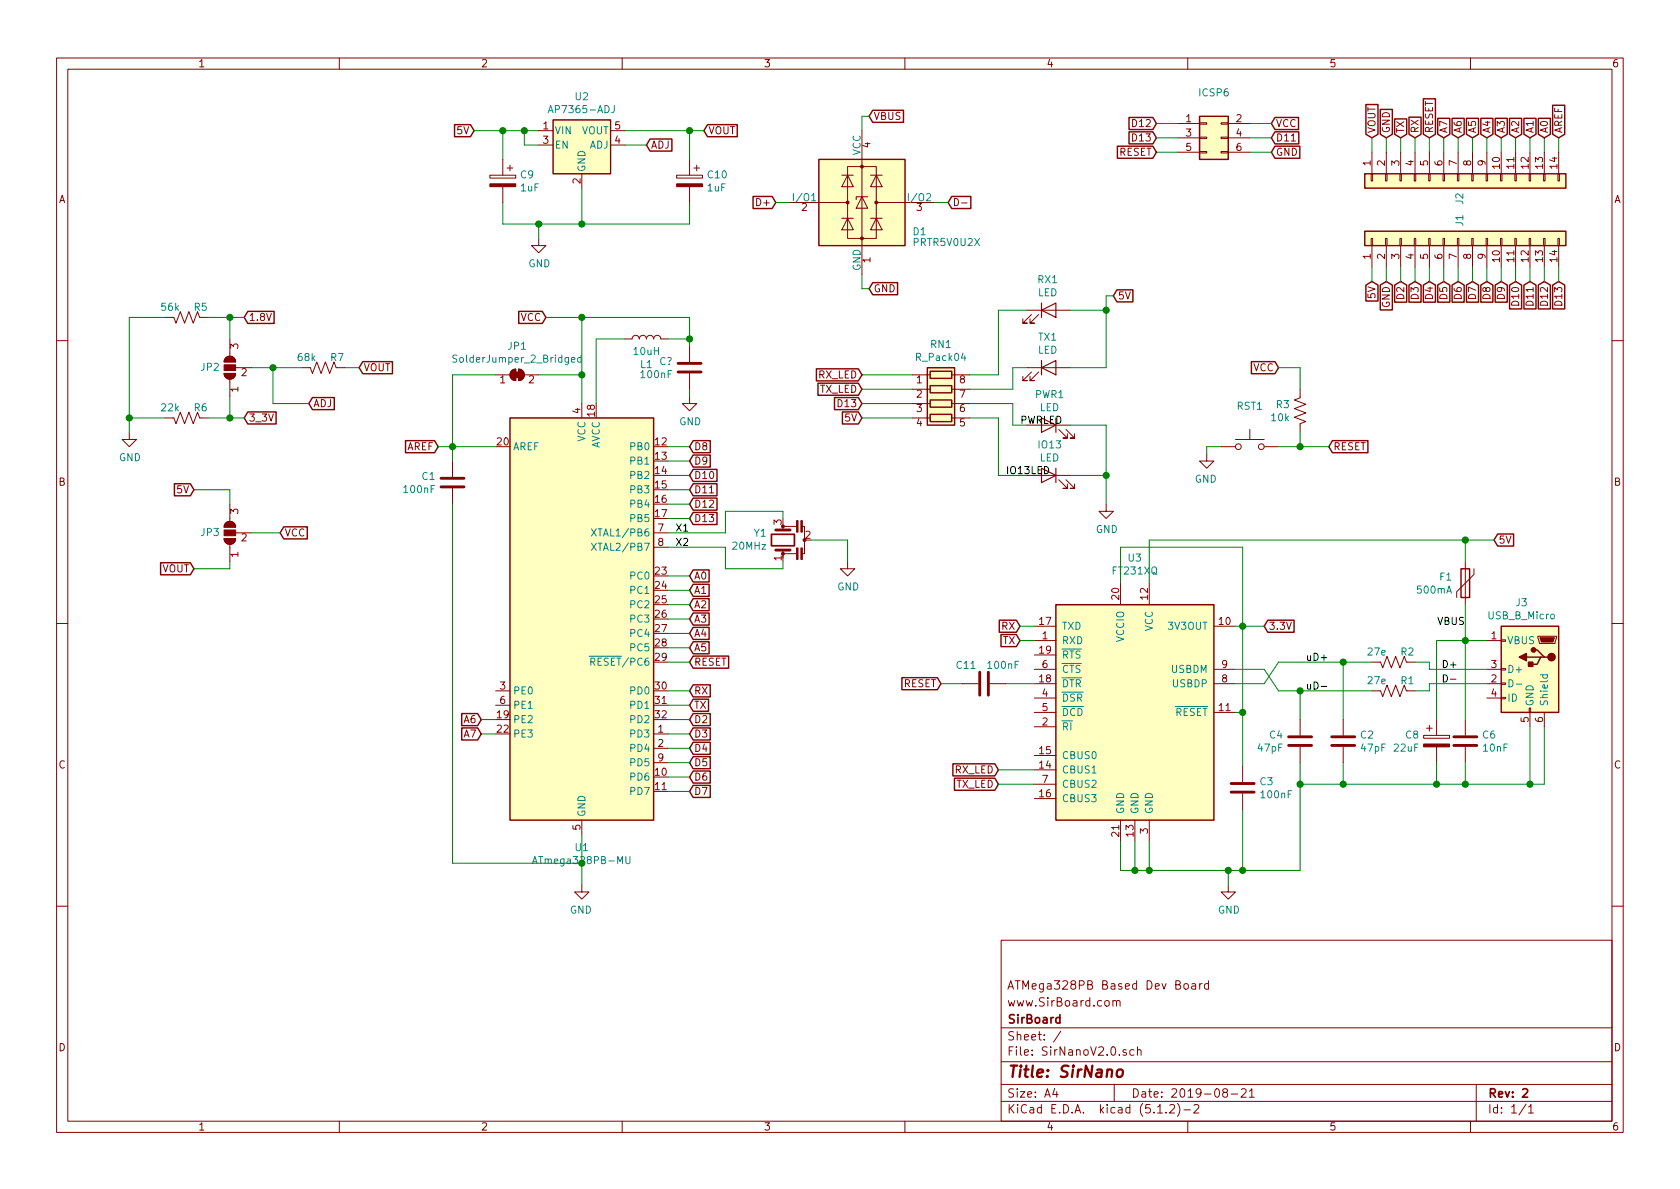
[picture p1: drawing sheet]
EESchema Schematic File Version 4
LIBS:SirNanoV2.0-cache
EELAYER 29 0
EELAYER END
$Descr A4 11693 8268
encoding utf-8
Sheet 1 1
Title "SirNano"
Date "2019-08-21"
Rev "2"
Comp "SirBoard"
Comment1 "www.SirBoard.com"
Comment2 "ATMega328PB Based Dev Board"
Comment3 ""
Comment4 ""
$EndDescr
$Comp
L Device:R_US R3
U 1 1
P 9050 2850
F 0 "R3" H 9118 2896 50  0000 L CNN
F 1 "10k" H 9118 2805 50  0000 L CNN
F 2 "Resistor_SMD:R_0603_1608Metric" V 9090 2840 50  0001 C CNN
F 3 "~" H 9050 2850 50  0001 C CNN
F 4 "C99198" H 9050 2850 50  0001 C CNN "Part"
	1    9050 2850
	-1   0    0    -1  
$EndComp
$Comp
L Device:LED RX1
U 1 1
P 7300 2150
F 0 "RX1" H 7293 2366 50  0000 C CNN
F 1 "LED" H 7293 2275 50  0000 C CNN
F 2 "LED_SMD:LED_0603_1608Metric" H 7300 2150 50  0001 C CNN
F 3 "~" H 7300 2150 50  0001 C CNN
F 4 "C205443" H 7300 2150 50  0001 C CNN "Part"
	1    7300 2150
	1    0    0    -1  
$EndComp
$Comp
L Connector_Generic:Conn_02x03_Odd_Even ICSP6
U 1 1
P 8400 950
F 0 "ICSP6" H 8450 1267 50  0000 C CNN
F 1 "Conn_02x03_Odd_Even" H 8450 1176 50  0001 C CNN
F 2 "Connector_PinHeader_2.54mm:PinHeader_2x03_P2.54mm_Vertical" H 8400 950 50  0001 C CNN
F 3 "~" H 8400 950 50  0001 C CNN
	1    8400 950 
	1    0    0    -1  
$EndComp
$Comp
L Switch:SW_Push RST1
U 1 1
P 8700 3100
F 0 "RST1" H 8700 3385 50  0000 C CNN
F 1 "SW_Push" H 8700 3294 50  0001 C CNN
F 2 "Button_Switch_SMD:SW_SPST_B3U-1000P-B" H 8700 3300 50  0001 C CNN
F 3 "~" H 8700 3300 50  0001 C CNN
F 4 "C231330" H 8700 3100 50  0001 C CNN "Part"
	1    8700 3100
	-1   0    0    -1  
$EndComp
$Comp
L Device:L L1
U 1 1
P 4500 2350
F 0 "L1" V 4319 2350 50  0000 C CNN
F 1 "10uH" V 4410 2350 50  0000 C CNN
F 2 "Inductor_SMD:L_0805_2012Metric_Pad1.15x1.40mm_HandSolder" H 4500 2350 50  0001 C CNN
F 3 "~" H 4500 2350 50  0001 C CNN
F 4 "C99366" V 4500 2350 50  0001 C CNN "Part"
	1    4500 2350
	0    1    -1   0   
$EndComp
$Comp
L Device:R_US R2
U 1 1
P 9700 4600
F 0 "R2" V 9768 4646 50  0000 L CNN
F 1 "27e" V 9768 4555 50  0000 R CNN
F 2 "Resistor_SMD:R_0603_1608Metric" V 9740 4590 50  0001 C CNN
F 3 "~" H 9700 4600 50  0001 C CNN
F 4 "C325726" V 9700 4600 50  0001 C CNN "Part"
	1    9700 4600
	0    1    -1   0   
$EndComp
$Comp
L Device:R_US R1
U 1 1
P 9700 4800
F 0 "R1" V 9768 4846 50  0000 L CNN
F 1 "27e" V 9768 4755 50  0000 R CNN
F 2 "Resistor_SMD:R_0603_1608Metric" V 9740 4790 50  0001 C CNN
F 3 "~" H 9700 4800 50  0001 C CNN
F 4 "C325726" V 9700 4800 50  0001 C CNN "Part"
	1    9700 4800
	0    1    -1   0   
$EndComp
Wire Wire Line
	9550 4600 9350 4600
Wire Wire Line
	9550 4800 9050 4800
Wire Wire Line
	9050 5000 9050 4800
Connection ~ 9050 4800
Wire Wire Line
	9350 5000 9350 4600
Connection ~ 9350 4600
Wire Wire Line
	9950 4650 9950 4600
Wire Wire Line
	9950 4600 9850 4600
Wire Wire Line
	9950 4750 9950 4800
Wire Wire Line
	9950 4800 9850 4800
$Comp
L power:GND #PWR0104
U 1 1
P 4050 6150
F 0 "#PWR0104" H 4050 5900 50  0001 C CNN
F 1 "GND" H 4055 5977 50  0000 C CNN
F 2 "" H 4050 6150 50  0001 C CNN
F 3 "" H 4050 6150 50  0001 C CNN
	1    4050 6150
	-1   0    0    -1  
$EndComp
$Comp
L power:GND #PWR0101
U 1 1
P 5900 3900
F 0 "#PWR0101" H 5900 3650 50  0001 C CNN
F 1 "GND" H 5905 3727 50  0000 C CNN
F 2 "" H 5900 3900 50  0001 C CNN
F 3 "" H 5900 3900 50  0001 C CNN
	1    5900 3900
	1    0    0    -1  
$EndComp
$Comp
L Device:LED TX1
U 1 1
P 7300 2550
F 0 "TX1" H 7293 2766 50  0000 C CNN
F 1 "LED" H 7293 2675 50  0000 C CNN
F 2 "LED_SMD:LED_0603_1608Metric" H 7300 2550 50  0001 C CNN
F 3 "~" H 7300 2550 50  0001 C CNN
F 4 "C205443" H 7300 2550 50  0001 C CNN "Part"
	1    7300 2550
	1    0    0    -1  
$EndComp
$Comp
L Device:LED PWR1
U 1 1
P 7300 2950
F 0 "PWR1" H 7293 3166 50  0000 C CNN
F 1 "LED" H 7293 3075 50  0000 C CNN
F 2 "LED_SMD:LED_0603_1608Metric" H 7300 2950 50  0001 C CNN
F 3 "~" H 7300 2950 50  0001 C CNN
F 4 "C118330" H 7300 2950 50  0001 C CNN "Part"
	1    7300 2950
	-1   0    0    -1  
$EndComp
$Comp
L Device:LED IO13
U 1 1
P 7300 3300
F 0 "IO13" H 7293 3516 50  0000 C CNN
F 1 "LED" H 7293 3425 50  0000 C CNN
F 2 "LED_SMD:LED_0603_1608Metric" H 7300 3300 50  0001 C CNN
F 3 "~" H 7300 3300 50  0001 C CNN
F 4 "C193191" H 7300 3300 50  0001 C CNN "Part"
	1    7300 3300
	-1   0    0    -1  
$EndComp
Wire Wire Line
	6750 2600 6950 2600
Wire Wire Line
	6950 2600 6950 2150
Wire Wire Line
	6950 2150 7150 2150
Wire Wire Line
	6750 2700 7050 2700
Wire Wire Line
	7050 2700 7050 2550
Wire Wire Line
	7050 2550 7150 2550
Wire Wire Line
	6750 2800 7050 2800
Wire Wire Line
	7050 2800 7050 2950
Wire Wire Line
	7050 2950 7150 2950
Wire Wire Line
	6750 2900 6950 2900
Wire Wire Line
	6950 2900 6950 3300
Wire Wire Line
	6950 3300 7150 3300
Wire Wire Line
	7450 2150 7700 2150
Wire Wire Line
	7700 3300 7450 3300
Wire Wire Line
	7450 2950 7700 2950
Wire Wire Line
	7700 2950 7700 3300
Wire Wire Line
	7450 2550 7700 2550
$Comp
L Device:Polyfuse F1
U 1 1
P 10200 4050
F 0 "F1" H 10288 4096 50  0000 L CNN
F 1 "500mA" H 10288 4005 50  0000 L CNN
F 2 "Resistor_SMD:R_1206_3216Metric" H 10250 3850 50  0001 L CNN
F 3 "~" H 10200 4050 50  0001 C CNN
F 4 "C89657" H 10200 4050 50  0001 C CNN "Part"
	1    10200 4050
	-1   0    0    -1  
$EndComp
$Comp
L Device:CP C8
U 1 1
P 10000 5150
F 0 "C8" H 9882 5196 50  0000 R CNN
F 1 "22uF" H 9882 5105 50  0000 R CNN
F 2 "Capacitor_Tantalum_SMD:CP_EIA-3216-12_Kemet-S" H 10038 5000 50  0001 C CNN
F 3 "~" H 10000 5150 50  0001 C CNN
F 4 "C122643" H 10000 5150 50  0001 C CNN "Part"
	1    10000 5150
	1    0    0    -1  
$EndComp
$Comp
L power:GND #PWR0106
U 1 1
P 7700 3500
F 0 "#PWR0106" H 7700 3250 50  0001 C CNN
F 1 "GND" H 7705 3327 50  0000 C CNN
F 2 "" H 7700 3500 50  0001 C CNN
F 3 "" H 7700 3500 50  0001 C CNN
	1    7700 3500
	1    0    0    -1  
$EndComp
Text Label 10150 4750 2    50   ~ 0
D-
Text Label 9250 4600 2    50   ~ 0
uD+
Text Label 9250 4800 2    50   ~ 0
uD-
Text Label 10200 4350 2    50   ~ 0
VBUS
Text Label 4800 3700 2    50   ~ 0
X1
Text Label 4800 3800 2    50   ~ 0
X2
Text Label 7100 2950 0    50   ~ 0
PWRLED
Text Label 7000 3300 0    50   ~ 0
IO13LED
Wire Wire Line
	4050 2800 4050 2600
Wire Wire Line
	4150 2350 4350 2350
$Comp
L Jumper:SolderJumper_2_Bridged JP1
U 1 1
P 3600 2600
F 0 "JP1" H 3600 2803 50  0000 C CNN
F 1 "SolderJumper_2_Bridged" H 3600 2713 50  0000 C CNN
F 2 "Jumper:SolderJumper-2_P1.3mm_Bridged_RoundedPad1.0x1.5mm" H 3600 2600 50  0001 C CNN
F 3 "~" H 3600 2600 50  0001 C CNN
	1    3600 2600
	1    0    0    -1  
$EndComp
Wire Wire Line
	3750 2600 4050 2600
$Comp
L Device:C C1
U 1 1
P 3150 3350
F 0 "C1" H 3265 3396 50  0000 L CNN
F 1 "100nF" H 3265 3305 50  0000 L CNN
F 2 "Capacitor_SMD:C_0603_1608Metric" H 3188 3200 50  0001 C CNN
F 3 "~" H 3150 3350 50  0001 C CNN
F 4 "C42998" H 3150 3350 50  0001 C CNN "Part"
	1    3150 3350
	-1   0    0    -1  
$EndComp
Wire Wire Line
	9050 3000 9050 3100
$Comp
L MCU_Microchip_ATmega:ATmega328PB-MU U1
U 1 1
P 4050 4300
F 0 "U1" H 4050 2712 50  0000 C CNN
F 1 "ATmega328PB-MU" H 4050 2622 50  0000 C CNN
F 2 "Package_DFN_QFN:QFN-32-1EP_5x5mm_P0.5mm_EP3.1x3.1mm" H 4050 4300 50  0001 C CIN
F 3 "http://ww1.microchip.com/downloads/en/DeviceDoc/40001906C.pdf" H 4050 4300 50  0001 C CNN
F 4 "177-3693" H 4050 4300 50  0001 C CNN "Part"
	1    4050 4300
	1    0    0    -1  
$EndComp
Wire Wire Line
	3150 3200 3150 3100
Wire Wire Line
	3150 2600 3450 2600
Wire Wire Line
	3450 3100 3150 3100
Connection ~ 3150 3100
Wire Wire Line
	3150 3100 3150 2600
$Comp
L Interface_USB:FT231XQ U3
U 1 1
P 7900 4950
F 0 "U3" H 7900 6028 50  0000 C CNN
F 1 "FT231XQ" H 7900 5938 50  0000 C CNN
F 2 "Package_DFN_QFN:QFN-20-1EP_4x4mm_P0.5mm_EP2.5x2.5mm" H 8400 4100 50  0001 C CNN
F 3 "http://www.ftdichip.com/Products/ICs/FT231X.html" H 7900 4950 50  0001 C CNN
F 4 "757-0045" H 7900 4950 50  0001 C CNN "Part"
	1    7900 4950
	-1   0    0    -1  
$EndComp
$Comp
L Device:C C4
U 1 1
P 9050 5150
F 0 "C4" H 9165 5196 50  0000 L CNN
F 1 "47pF" H 9165 5105 50  0000 L CNN
F 2 "Capacitor_SMD:C_0603_1608Metric" H 9088 5000 50  0001 C CNN
F 3 "~" H 9050 5150 50  0001 C CNN
F 4 "C105622" H 9050 5150 50  0001 C CNN "Part"
	1    9050 5150
	-1   0    0    -1  
$EndComp
$Comp
L Connector:USB_B_Micro J3
U 1 1
P 10650 4650
F 0 "J3" H 10707 5117 50  0000 C CNN
F 1 "USB_B_Micro" H 10707 5026 50  0000 C CNN
F 2 "Connector_USB:USB_Micro-B_Molex_47346-0001" H 10800 4600 50  0001 C CNN
F 3 "~" H 10800 4600 50  0001 C CNN
F 4 "C132560" H 10650 4650 50  0001 C CNN "Part"
	1    10650 4650
	-1   0    0    -1  
$EndComp
Wire Wire Line
	10000 4450 10000 5000
$Comp
L Device:C C6
U 1 1
P 10200 5150
F 0 "C6" H 10315 5196 50  0000 L CNN
F 1 "10nF" H 10315 5105 50  0000 L CNN
F 2 "Capacitor_SMD:C_0603_1608Metric" H 10238 5000 50  0001 C CNN
F 3 "~" H 10200 5150 50  0001 C CNN
F 4 "C100042" H 10200 5150 50  0001 C CNN "Part"
	1    10200 5150
	1    0    0    -1  
$EndComp
Text Label 10150 4650 2    50   ~ 0
D+
Wire Wire Line
	10000 4450 10200 4450
Wire Wire Line
	9950 4650 10350 4650
Wire Wire Line
	9950 4750 10350 4750
Wire Wire Line
	10200 5000 10200 4450
Connection ~ 10200 4450
Wire Wire Line
	10200 4450 10350 4450
Wire Wire Line
	9050 5300 9050 5450
Wire Wire Line
	9050 5450 9350 5450
Wire Wire Line
	10200 5450 10200 5300
Wire Wire Line
	10000 5300 10000 5450
Connection ~ 10000 5450
Wire Wire Line
	10000 5450 10200 5450
Wire Wire Line
	9350 5300 9350 5450
Connection ~ 9350 5450
Wire Wire Line
	9350 5450 10000 5450
Wire Wire Line
	10650 5050 10650 5450
Wire Wire Line
	10650 5450 10200 5450
Connection ~ 10200 5450
Wire Wire Line
	10750 5050 10750 5450
Wire Wire Line
	10750 5450 10650 5450
Connection ~ 10650 5450
Wire Wire Line
	10200 4200 10200 4450
Wire Wire Line
	7800 5850 7800 6050
Wire Wire Line
	7800 6050 7900 6050
Wire Wire Line
	9050 6050 9050 5450
Connection ~ 9050 5450
Wire Wire Line
	7900 5850 7900 6050
Connection ~ 7900 6050
Wire Wire Line
	7900 6050 8000 6050
Wire Wire Line
	8000 5850 8000 6050
Connection ~ 8000 6050
Wire Wire Line
	8000 6050 8550 6050
Wire Wire Line
	8600 4650 8800 4650
Wire Wire Line
	8800 4650 8900 4800
Wire Wire Line
	8900 4800 9050 4800
Wire Wire Line
	8600 4750 8800 4750
Wire Wire Line
	8800 4750 8900 4600
Wire Wire Line
	8900 4600 9350 4600
Wire Wire Line
	4050 5800 4050 6000
Connection ~ 7700 3300
Text GLabel 6000 2700 0    50   Input ~ 0
TX_LED
Wire Wire Line
	6000 2700 6350 2700
Text GLabel 6950 5350 0    50   Input ~ 0
RX_LED
Wire Wire Line
	6950 5350 7200 5350
Text GLabel 6950 5450 0    50   Input ~ 0
TX_LED
Wire Wire Line
	6950 5450 7200 5450
$Comp
L Connector_Generic:Conn_01x14 J2
U 1 1
P 10150 1250
F 0 "J2" H 10229 1242 50  0000 L CNN
F 1 "Conn_01x14" H 10229 1152 50  0001 L CNN
F 2 "Connector_PinHeader_2.54mm:PinHeader_1x14_P2.54mm_Vertical" H 10150 1250 50  0001 C CNN
F 3 "~" H 10150 1250 50  0001 C CNN
	1    10150 1250
	0    -1   1    0   
$EndComp
$Comp
L Connector_Generic:Conn_01x14 J1
U 1 1
P 10150 1650
F 0 "J1" H 10229 1642 50  0000 L CNN
F 1 "Conn_01x14" H 10229 1552 50  0001 L CNN
F 2 "Connector_PinHeader_2.54mm:PinHeader_1x14_P2.54mm_Vertical" H 10150 1650 50  0001 C CNN
F 3 "~" H 10150 1650 50  0001 C CNN
	1    10150 1650
	0    -1   -1   0   
$EndComp
Text GLabel 4800 4000 2    50   Input ~ 0
A0
Text GLabel 4800 4100 2    50   Input ~ 0
A1
Text GLabel 4800 4200 2    50   Input ~ 0
A2
Text GLabel 4800 4300 2    50   Input ~ 0
A3
Text GLabel 4800 4400 2    50   Input ~ 0
A4
Text GLabel 4800 4500 2    50   Input ~ 0
A5
Wire Wire Line
	4800 4500 4650 4500
Wire Wire Line
	4800 4400 4650 4400
Wire Wire Line
	4800 4300 4650 4300
Wire Wire Line
	4800 4200 4650 4200
Wire Wire Line
	4800 4100 4650 4100
Wire Wire Line
	4800 4000 4650 4000
Text GLabel 3350 5000 0    50   Input ~ 0
A6
Text GLabel 3350 5100 0    50   Input ~ 0
A7
Wire Wire Line
	3350 5000 3450 5000
Wire Wire Line
	3450 5100 3350 5100
Text GLabel 10650 950  1    50   Input ~ 0
A1
Text GLabel 10550 950  1    50   Input ~ 0
A2
Text GLabel 10450 950  1    50   Input ~ 0
A3
Text GLabel 10350 950  1    50   Input ~ 0
A4
Text GLabel 10250 950  1    50   Input ~ 0
A5
Text GLabel 10150 950  1    50   Input ~ 0
A6
Text GLabel 10050 950  1    50   Input ~ 0
A7
Wire Wire Line
	10750 1050 10750 950 
Wire Wire Line
	10650 950  10650 1050
Wire Wire Line
	10550 1050 10550 950 
Wire Wire Line
	10450 950  10450 1050
Wire Wire Line
	10350 1050 10350 950 
Wire Wire Line
	10250 950  10250 1050
Wire Wire Line
	10150 1050 10150 950 
Wire Wire Line
	10050 1050 10050 950 
Text GLabel 9550 950  1    50   Input ~ 0
VOUT
Wire Wire Line
	9550 1050 9550 950 
Wire Wire Line
	3150 3500 3150 6000
Wire Wire Line
	3150 6000 4050 6000
Connection ~ 4050 6000
Wire Wire Line
	4050 6000 4050 6150
Text GLabel 9950 950  1    50   Input ~ 0
RESET
$Comp
L power:GND #PWR0103
U 1 1
P 8550 6150
F 0 "#PWR0103" H 8550 5900 50  0001 C CNN
F 1 "GND" H 8555 5977 50  0000 C CNN
F 2 "" H 8550 6150 50  0001 C CNN
F 3 "" H 8550 6150 50  0001 C CNN
	1    8550 6150
	1    0    0    -1  
$EndComp
Wire Wire Line
	8550 6150 8550 6050
Connection ~ 8550 6050
Wire Wire Line
	8550 6050 8650 6050
Wire Wire Line
	7200 4750 7000 4750
Wire Wire Line
	8000 4050 8000 3750
Wire Wire Line
	8000 3750 10200 3750
Wire Wire Line
	10200 3750 10200 3900
Wire Wire Line
	7800 4050 7800 3800
Wire Wire Line
	7800 3800 8650 3800
Wire Wire Line
	8650 3800 8650 4350
Wire Wire Line
	8650 4350 8600 4350
Wire Wire Line
	4800 3300 4650 3300
Wire Wire Line
	4800 3200 4650 3200
Wire Wire Line
	4800 3100 4650 3100
Wire Wire Line
	4650 3800 5050 3800
Wire Wire Line
	8200 1050 8050 1050
Text GLabel 8050 850  0    50   Input ~ 0
D12
Text GLabel 8050 950  0    50   Input ~ 0
D13
Text GLabel 8850 950  2    50   Input ~ 0
D11
Wire Wire Line
	8850 950  8700 950 
Wire Wire Line
	8200 950  8050 950 
Wire Wire Line
	8050 850  8200 850 
Wire Wire Line
	4150 2800 4150 2350
$Comp
L power:GND #PWR0105
U 1 1
P 4800 2750
F 0 "#PWR0105" H 4800 2500 50  0001 C CNN
F 1 "GND" H 4805 2577 50  0000 C CNN
F 2 "" H 4800 2750 50  0001 C CNN
F 3 "" H 4800 2750 50  0001 C CNN
	1    4800 2750
	1    0    0    -1  
$EndComp
Text GLabel 6000 2800 0    50   Input ~ 0
D13
Text GLabel 6000 2900 0    50   Input ~ 0
5V
Wire Wire Line
	6000 2800 6350 2800
Wire Wire Line
	6000 2900 6350 2900
Wire Wire Line
	4800 1100 4800 900 
Wire Wire Line
	4800 900  4350 900 
Wire Wire Line
	3750 900  3650 900 
Wire Wire Line
	3500 900  3500 1100
Wire Wire Line
	4050 1300 4050 1550
Wire Wire Line
	4050 1550 4800 1550
Connection ~ 10200 3750
Wire Wire Line
	3750 1000 3650 1000
Wire Wire Line
	3650 1000 3650 900 
Connection ~ 3650 900 
Wire Wire Line
	3650 900  3500 900 
$Comp
L Device:Resonator Y1
U 1 1
P 5450 3750
F 0 "Y1" V 5495 3860 50  0000 L CNN
F 1 "20MHz" V 5405 3860 50  0000 L CNN
F 2 "Crystal:Resonator_SMD_muRata_CSTxExxV-3Pin_3.0x1.1mm" H 5425 3750 50  0001 C CNN
F 3 "~" H 5425 3750 50  0001 C CNN
F 4 "C91586" V 5450 3750 50  0001 C CNN "Part"
	1    5450 3750
	0    -1   -1   0   
$EndComp
Wire Wire Line
	5450 3600 5450 3550
Wire Wire Line
	5450 3550 5050 3550
Wire Wire Line
	5050 3550 5050 3700
Wire Wire Line
	5050 3800 5050 3950
Wire Wire Line
	5050 3950 5450 3950
Wire Wire Line
	5450 3950 5450 3900
Wire Wire Line
	5650 3750 5900 3750
Wire Wire Line
	5900 3750 5900 3900
$Comp
L Device:C C2
U 1 1
P 9350 5150
F 0 "C2" H 9465 5196 50  0000 L CNN
F 1 "47pF" H 9465 5105 50  0000 L CNN
F 2 "Capacitor_SMD:C_0603_1608Metric" H 9388 5000 50  0001 C CNN
F 3 "~" H 9350 5150 50  0001 C CNN
F 4 "C105622" H 9350 5150 50  0001 C CNN "Part"
	1    9350 5150
	1    0    0    -1  
$EndComp
Text GLabel 8800 4350 2    50   Input ~ 0
3.3V
Wire Wire Line
	8800 4350 8650 4350
Connection ~ 8650 4350
Text GLabel 9550 1950 3    50   Input ~ 0
5V
Text GLabel 7750 2050 2    50   Input ~ 0
5V
Wire Wire Line
	7750 2050 7700 2050
Wire Wire Line
	7700 2050 7700 2150
Connection ~ 7700 2150
Wire Wire Line
	7700 2150 7700 2550
Text GLabel 10400 3750 2    50   Input ~ 0
5V
Text GLabel 10850 950  1    50   Input ~ 0
AREF
Text GLabel 10750 950  1    50   Input ~ 0
A0
Text GLabel 3050 3100 0    50   Input ~ 0
AREF
Wire Wire Line
	3150 3100 3050 3100
Wire Wire Line
	10850 950  10850 1050
Wire Wire Line
	9550 1850 9550 1950
Wire Wire Line
	7700 3300 7700 3500
Wire Wire Line
	9950 1050 9950 950 
$Comp
L power:GND #PWR0102
U 1 1
P 8400 3150
F 0 "#PWR0102" H 8400 2900 50  0001 C CNN
F 1 "GND" H 8405 2977 50  0000 C CNN
F 2 "" H 8400 3150 50  0001 C CNN
F 3 "" H 8400 3150 50  0001 C CNN
	1    8400 3150
	-1   0    0    -1  
$EndComp
Text GLabel 8900 2550 0    50   Input ~ 0
VCC
Text GLabel 9250 3100 2    50   Input ~ 0
RESET
Wire Wire Line
	9250 3100 9050 3100
Connection ~ 9050 3100
Wire Wire Line
	9050 2700 9050 2550
Wire Wire Line
	9050 2550 8900 2550
Wire Wire Line
	8500 3100 8400 3100
Wire Wire Line
	8400 3100 8400 3150
Text GLabel 4800 4800 2    50   Input ~ 0
RX
Text GLabel 4800 4900 2    50   Input ~ 0
TX
Text GLabel 4800 5000 2    50   Input ~ 0
D2
Text GLabel 4800 5100 2    50   Input ~ 0
D3
Text GLabel 4800 5200 2    50   Input ~ 0
D4
Text GLabel 4800 5300 2    50   Input ~ 0
D5
Text GLabel 4800 5400 2    50   Input ~ 0
D6
Text GLabel 4800 5500 2    50   Input ~ 0
D7
Text GLabel 9850 950  1    50   Input ~ 0
RX
Text GLabel 9750 950  1    50   Input ~ 0
TX
Text GLabel 9750 1950 3    50   Input ~ 0
D2
Text GLabel 9850 1950 3    50   Input ~ 0
D3
Text GLabel 9950 1950 3    50   Input ~ 0
D4
Text GLabel 10050 1950 3    50   Input ~ 0
D5
Text GLabel 10150 1950 3    50   Input ~ 0
D6
Text GLabel 10250 1950 3    50   Input ~ 0
D7
Text GLabel 10850 1950 3    50   Input ~ 0
D13
Text GLabel 10750 1950 3    50   Input ~ 0
D12
Text GLabel 10650 1950 3    50   Input ~ 0
D11
Text GLabel 10550 1950 3    50   Input ~ 0
D10
Text GLabel 10450 1950 3    50   Input ~ 0
D9
Text GLabel 10350 1950 3    50   Input ~ 0
D8
Wire Wire Line
	9850 1950 9850 1850
Wire Wire Line
	9950 1850 9950 1950
Wire Wire Line
	10050 1950 10050 1850
Wire Wire Line
	10150 1850 10150 1950
Wire Wire Line
	10250 1950 10250 1850
Wire Wire Line
	10350 1850 10350 1950
Wire Wire Line
	10450 1950 10450 1850
Wire Wire Line
	10550 1950 10550 1850
Wire Wire Line
	10750 1950 10750 1850
Wire Wire Line
	10850 1950 10850 1850
Wire Wire Line
	9750 950  9750 1050
Wire Wire Line
	9750 1850 9750 1950
Wire Wire Line
	9850 950  9850 1050
Wire Wire Line
	10650 1950 10650 1850
Wire Wire Line
	4650 4800 4800 4800
Wire Wire Line
	4800 4900 4650 4900
Wire Wire Line
	4650 5000 4800 5000
Wire Wire Line
	4650 5100 4800 5100
Wire Wire Line
	4800 5200 4650 5200
Wire Wire Line
	4650 5300 4800 5300
Wire Wire Line
	4650 5400 4800 5400
Wire Wire Line
	4800 5500 4650 5500
Text GLabel 7100 4350 0    50   Input ~ 0
RX
Text GLabel 7100 4450 0    50   Input ~ 0
TX
Wire Wire Line
	7100 4350 7200 4350
Wire Wire Line
	7100 4450 7200 4450
Text GLabel 4800 4600 2    50   Input ~ 0
RESET
Text GLabel 6550 4750 0    50   Input ~ 0
RESET
Wire Wire Line
	6700 4750 6550 4750
Wire Wire Line
	4800 4600 4650 4600
Text GLabel 4800 3600 2    50   Input ~ 0
D13
Text GLabel 4800 3500 2    50   Input ~ 0
D12
Text GLabel 4800 3400 2    50   Input ~ 0
D11
Text GLabel 4800 3300 2    50   Input ~ 0
D10
Text GLabel 4800 3200 2    50   Input ~ 0
D9
Text GLabel 4800 3100 2    50   Input ~ 0
D8
Wire Wire Line
	4650 3700 5050 3700
Wire Wire Line
	4800 3600 4650 3600
Wire Wire Line
	4800 3500 4650 3500
Wire Wire Line
	4800 3400 4650 3400
Text GLabel 8050 1050 0    50   Input ~ 0
RESET
Text GLabel 8850 1050 2    50   Input ~ 0
GND
Wire Wire Line
	8700 1050 8850 1050
Text GLabel 8850 850  2    50   Input ~ 0
VCC
Wire Wire Line
	8850 850  8700 850 
Text GLabel 5400 1400 0    50   Input ~ 0
D+
Text GLabel 6600 1400 2    50   Input ~ 0
D-
Wire Wire Line
	6600 1400 6500 1400
Wire Wire Line
	5400 1400 5500 1400
Text GLabel 6050 2000 2    50   Input ~ 0
GND
Wire Wire Line
	6050 2000 6000 2000
Wire Wire Line
	6000 2000 6000 1900
Wire Wire Line
	10400 3750 10200 3750
Text GLabel 6050 800  2    50   Input ~ 0
VBUS
Wire Wire Line
	6050 800  6000 800 
Wire Wire Line
	6000 800  6000 900 
$Comp
L Regulator_Linear:AP2204K-ADJ U2
U 1 1
P 4050 1000
F 0 "U2" H 4050 1340 50  0000 C CNN
F 1 "AP7365-ADJ" H 4050 1250 50  0000 C CNN
F 2 "Package_TO_SOT_SMD:SOT-23-5" H 4050 1325 50  0001 C CNN
F 3 "https://www.diodes.com/assets/Datasheets/AP2204.pdf" H 4050 1100 50  0001 C CNN
F 4 "C264087" H 4050 1000 50  0001 C CNN "Part"
	1    4050 1000
	1    0    0    -1  
$EndComp
$Comp
L Device:R_US R5
U 1 1
P 1300 2200
F 0 "R5" V 1368 2246 50  0000 L CNN
F 1 "56k" V 1368 2155 50  0000 R CNN
F 2 "Resistor_SMD:R_0603_1608Metric" V 1340 2190 50  0001 C CNN
F 3 "~" H 1300 2200 50  0001 C CNN
F 4 "C304766" V 1300 2200 50  0001 C CNN "Part"
	1    1300 2200
	0    1    -1   0   
$EndComp
Connection ~ 4050 1550
Wire Wire Line
	3500 1400 3500 1550
Wire Wire Line
	3500 1550 3750 1550
Wire Wire Line
	4800 1400 4800 1550
Text GLabel 4500 1000 2    50   Input ~ 0
ADJ
Wire Wire Line
	4500 1000 4350 1000
Wire Wire Line
	4800 2350 4650 2350
Wire Wire Line
	4800 2700 4800 2750
$Comp
L power:GND #PWR0107
U 1 1
P 3750 1650
F 0 "#PWR0107" H 3750 1400 50  0001 C CNN
F 1 "GND" H 3755 1477 50  0000 C CNN
F 2 "" H 3750 1650 50  0001 C CNN
F 3 "" H 3750 1650 50  0001 C CNN
	1    3750 1650
	1    0    0    -1  
$EndComp
Wire Wire Line
	3750 1650 3750 1550
Connection ~ 3750 1550
Wire Wire Line
	3750 1550 4050 1550
Wire Wire Line
	8900 3100 9050 3100
Text GLabel 4900 900  2    50   Input ~ 0
VOUT
Wire Wire Line
	4900 900  4800 900 
Connection ~ 4800 900 
Text GLabel 3300 900  0    50   Input ~ 0
5V
Wire Wire Line
	3300 900  3500 900 
$Comp
L Device:R_US R6
U 1 1
P 1300 2900
F 0 "R6" V 1368 2946 50  0000 L CNN
F 1 "22k" V 1368 2855 50  0000 R CNN
F 2 "Resistor_SMD:R_0603_1608Metric" V 1340 2890 50  0001 C CNN
F 3 "~" H 1300 2900 50  0001 C CNN
F 4 "C103426" V 1300 2900 50  0001 C CNN "Part"
	1    1300 2900
	0    1    -1   0   
$EndComp
$Comp
L Device:R_US R7
U 1 1
P 2250 2550
F 0 "R7" V 2318 2596 50  0000 L CNN
F 1 "68k" V 2318 2505 50  0000 R CNN
F 2 "Resistor_SMD:R_0603_1608Metric" V 2290 2540 50  0001 C CNN
F 3 "~" H 2250 2550 50  0001 C CNN
F 4 "C163436" V 2250 2550 50  0001 C CNN "Part"
	1    2250 2550
	0    1    -1   0   
$EndComp
Wire Wire Line
	1750 2550 1900 2550
Wire Wire Line
	1600 2350 1600 2200
Wire Wire Line
	1600 2200 1450 2200
Wire Wire Line
	1600 2750 1600 2900
Wire Wire Line
	1600 2900 1450 2900
Text GLabel 2500 2550 2    50   Input ~ 0
VOUT
Text GLabel 2150 2800 2    50   Input ~ 0
ADJ
$Comp
L power:GND #PWR0108
U 1 1
P 900 3000
F 0 "#PWR0108" H 900 2750 50  0001 C CNN
F 1 "GND" H 905 2827 50  0000 C CNN
F 2 "" H 900 3000 50  0001 C CNN
F 3 "" H 900 3000 50  0001 C CNN
	1    900  3000
	1    0    0    -1  
$EndComp
Wire Wire Line
	1150 2900 900  2900
Wire Wire Line
	900  2900 900  3000
Wire Wire Line
	1150 2200 900  2200
Wire Wire Line
	900  2200 900  2900
Connection ~ 900  2900
Wire Wire Line
	2400 2550 2500 2550
Wire Wire Line
	1900 2800 1900 2550
Connection ~ 1900 2550
Wire Wire Line
	1900 2550 2100 2550
Wire Wire Line
	1900 2800 2150 2800
Text GLabel 1950 3700 2    50   Input ~ 0
VCC
Text GLabel 1350 3400 0    50   Input ~ 0
5V
Text GLabel 1350 3950 0    50   Input ~ 0
VOUT
Wire Wire Line
	1350 3400 1600 3400
Wire Wire Line
	1600 3400 1600 3500
Wire Wire Line
	1350 3950 1600 3950
Wire Wire Line
	1600 3950 1600 3900
Wire Wire Line
	4800 2350 4800 2400
Wire Wire Line
	4800 2350 4800 2200
Wire Wire Line
	4800 2200 4050 2200
Wire Wire Line
	4050 2200 4050 2600
Connection ~ 4800 2350
Connection ~ 4050 2600
Text GLabel 3800 2200 0    50   Input ~ 0
VCC
Wire Wire Line
	3800 2200 4050 2200
Connection ~ 4050 2200
$Comp
L Jumper:SolderJumper_3_Open JP3
U 1 1
P 1600 3700
F 0 "JP3" V 1600 3767 50  0000 L CNN
F 1 "SolderJumper_3_Open" V 1645 3767 50  0001 L CNN
F 2 "Jumper:SolderJumper-3_P1.3mm_Open_RoundedPad1.0x1.5mm" H 1600 3700 50  0001 C CNN
F 3 "~" H 1600 3700 50  0001 C CNN
	1    1600 3700
	0    -1   -1   0   
$EndComp
Wire Wire Line
	1750 3700 1950 3700
$Comp
L Jumper:SolderJumper_3_Open JP2
U 1 1
P 1600 2550
F 0 "JP2" V 1600 2617 50  0000 L CNN
F 1 "SolderJumper_3_Open" V 1645 2617 50  0001 L CNN
F 2 "Jumper:SolderJumper-3_P1.3mm_Open_RoundedPad1.0x1.5mm" H 1600 2550 50  0001 C CNN
F 3 "~" H 1600 2550 50  0001 C CNN
	1    1600 2550
	0    -1   -1   0   
$EndComp
Wire Wire Line
	6000 2600 6350 2600
Text GLabel 6000 2600 0    50   Input ~ 0
RX_LED
Connection ~ 3500 900 
Text GLabel 9650 950  1    50   Input ~ 0
GND
Wire Wire Line
	9650 1050 9650 950 
Text GLabel 9650 1950 3    50   Input ~ 0
GND
Wire Wire Line
	9650 1850 9650 1950
$Comp
L Device:R_Pack04 RN1
U 1 1
P 6550 2800
F 0 "RN1" V 6135 2800 50  0000 C CNN
F 1 "R_Pack04" V 6225 2800 50  0000 C CNN
F 2 "Resistor_SMD:R_Array_Concave_4x0603" V 6825 2800 50  0001 C CNN
F 3 "~" H 6550 2800 50  0001 C CNN
F 4 "C164038" V 6550 2800 50  0001 C CNN "Part"
	1    6550 2800
	0    1    1    0   
$EndComp
Text GLabel 1700 2200 2    50   Input ~ 0
1.8V
Text GLabel 1700 2900 2    50   Input ~ 0
3_3V
Wire Wire Line
	1700 2200 1600 2200
Connection ~ 1600 2200
Wire Wire Line
	1700 2900 1600 2900
Connection ~ 1600 2900
Wire Wire Line
	8650 5325 8650 4950
Wire Wire Line
	8650 4950 8600 4950
Wire Wire Line
	8650 5625 8650 6050
Connection ~ 8650 6050
Wire Wire Line
	8650 6050 9050 6050
Wire Wire Line
	8650 4950 8650 4350
Connection ~ 8650 4950
$Comp
L Device:C C3
U 1 1
P 8650 5475
F 0 "C3" H 8765 5521 50  0000 L CNN
F 1 "100nF" H 8765 5430 50  0000 L CNN
F 2 "Capacitor_SMD:C_0603_1608Metric" H 8688 5325 50  0001 C CNN
F 3 "~" H 8650 5475 50  0001 C CNN
F 4 "C42998" H 8650 5475 50  0001 C CNN "Part"
	1    8650 5475
	1    0    0    -1  
$EndComp
$Comp
L Device:CP C10
U 1 1
P 4800 1250
F 0 "C10" H 4682 1296 50  0000 R CNN
F 1 "1uF" H 4682 1205 50  0000 R CNN
F 2 "Capacitor_SMD:C_0603_1608Metric_Pad1.05x0.95mm_HandSolder" H 4838 1100 50  0001 C CNN
F 3 "~" H 4800 1250 50  0001 C CNN
F 4 "C29936" H 4800 1250 50  0001 C CNN "Part"
	1    4800 1250
	-1   0    0    -1  
$EndComp
$Comp
L Device:CP C9
U 1 1
P 3500 1250
F 0 "C9" H 3382 1296 50  0000 R CNN
F 1 "1uF" H 3382 1205 50  0000 R CNN
F 2 "Capacitor_SMD:C_0603_1608Metric_Pad1.05x0.95mm_HandSolder" H 3538 1100 50  0001 C CNN
F 3 "~" H 3500 1250 50  0001 C CNN
F 4 "C29936" H 3500 1250 50  0001 C CNN "Part"
	1    3500 1250
	-1   0    0    -1  
$EndComp
$Comp
L Power_Protection:PRTR5V0U2X D1
U 1 1
P 6000 1400
F 0 "D1" H 6350 1200 50  0000 L CNN
F 1 "PRTR5V0U2X" H 6350 1125 50  0000 L CNN
F 2 "Package_TO_SOT_SMD:SOT-143" H 6060 1400 50  0001 C CNN
F 3 "https://assets.nexperia.com/documents/data-sheet/PRTR5V0U2X.pdf" H 6060 1400 50  0001 C CNN
F 4 "C12333" H 6000 1400 50  0001 C CNN "Part"
	1    6000 1400
	1    0    0    -1  
$EndComp
$Comp
L Device:C C11
U 1 1
P 6850 4750
F 0 "C11" V 6975 4800 50  0000 L CNN
F 1 "100nF" V 6975 4500 50  0000 L CNN
F 2 "Capacitor_SMD:C_0603_1608Metric" H 6888 4600 50  0001 C CNN
F 3 "~" H 6850 4750 50  0001 C CNN
F 4 "C42998" H 6850 4750 50  0001 C CNN "Part"
	1    6850 4750
	0    -1   -1   0   
$EndComp
$Comp
L Device:C C?
U 1 1
P 4800 2550
F 0 "C?" H 4915 2596 50  0000 L CNN
F 1 "100nF" H 4915 2505 50  0000 L CNN
F 2 "Capacitor_SMD:C_0603_1608Metric" H 4838 2400 50  0001 C CNN
F 3 "~" H 4800 2550 50  0001 C CNN
F 4 "C42998" H 4800 2550 50  0001 C CNN "Part"
	1    4800 2550
	-1   0    0    -1  
$EndComp
$EndSCHEMATC
